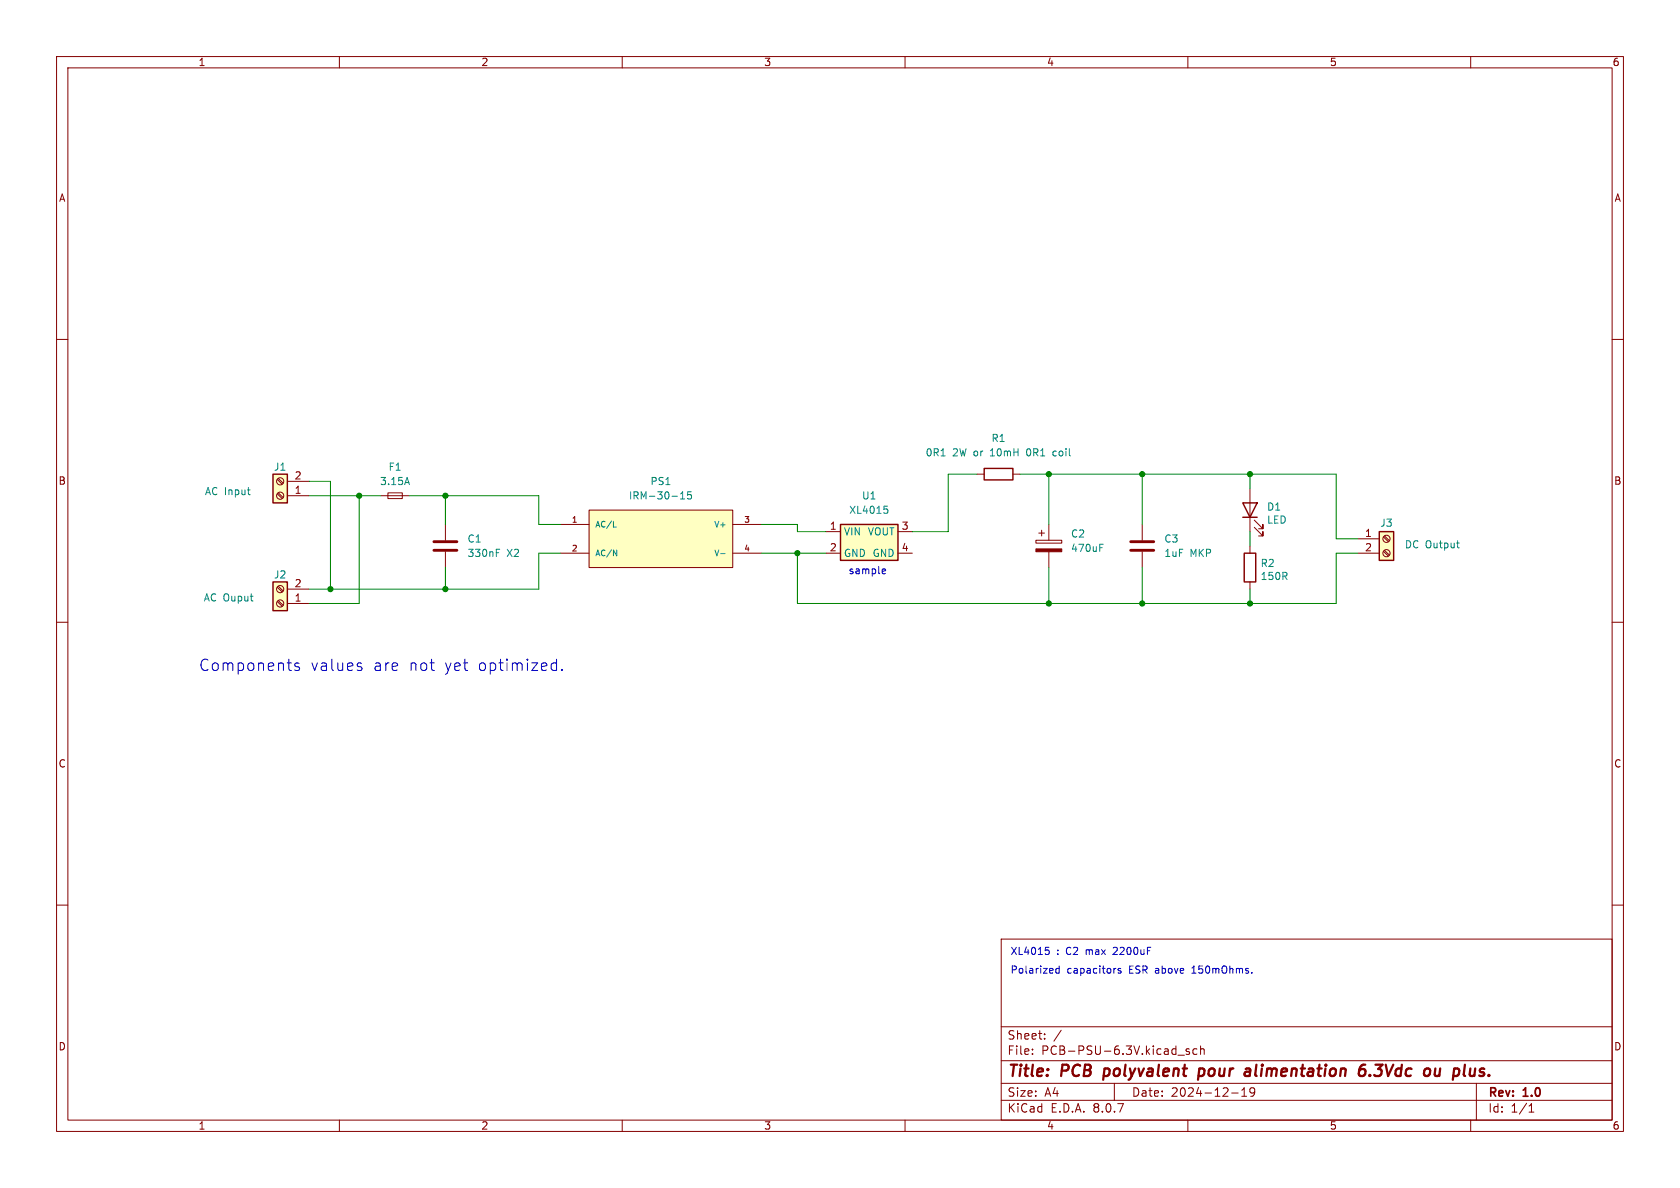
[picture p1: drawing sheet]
<svg xmlns="http://www.w3.org/2000/svg" width="297mm" height="210mm" viewBox="0 0 297 210" stroke-linecap="round" stroke-linejoin="round" font-family="sans-serif">
<g fill="none" stroke="#840000" stroke-width=".18">
<path d="M10 10h277v190h-277zM12 12h273v186h-273zM60 10v2M110 10v2M160 10v2M210 10v2M260 10v2M10 60h2M285 60h2M10 110h2M285 110h2M10 160h2"/>
<path d="M177 166h108v32h-108zM285 160h2M60 198v2M110 198v2M160 198v2M177 194.5h108M177 191.5h108M177 187.5h108M177 181.5h108M182.5 186.3v.1M182.5 185.5v.1M184.7 183.6v.1"/>
<path d="M184.7 182.8v.1M187.6 182.1l-1.3 2M197 191.5v3M208.2 186.5h1.2M210 198v2M210.2 185.5l-.3-.1-.2 .2v.2l.5 .2v.3h-.5M211.6 185.5l-.4-.1-.3 .3v.4l.1 .2h.6M212.2 185.5l.3-.1 .3 .1 .1 .9M212.2 184.9v1.5M217.7 193.2h1.2M219.5 193.8h.9M219.5 192.7l.5-.4v1.5"/>
<path d="M221.8 192.9l-.3 .3h-.3l-.2-.3 .1-.5 .4-.1 .2 .1a.99 .99 0 0 1-.3 1.4h-.3M260 198v2M261 191.5v6.5M270.3 196.6h.9M270.3 195.5l.4-.4v1.5"/>
</g>
<g fill="none" stroke="#840000" stroke-width=".4">
<path d="M195.3 188.9l-.3 2M211.9 190.1l.2 .1 .5-.1M212 189l.2-.1 .6 .1M212 188.9l-.2 2M221 189l-.1 1.2M221 189.4h-.2M241.4 188.2a.91 .91 0 0 0-1.1 .9l-.1 .7 .2 .3a.66 .66 0 0 0 .9-.3l.1-.4-.1-.3a.66 .66 0 0 0-1 .3M242.2 190l.1 .1-.1 .1M242.2 190l-.1 .1 .1 .1M242.2 190v.2M253.8 188.9l-.1 1.2a.57 .57 0 0 0 .8-.1M254.6 188.9l-.2 1.3"/>
<path d="M259 188.2l-.2 1.7M260.7 190l-.4 .2M260.8 188.9l-.2 1.3"/>
</g>
<path d="M48.3 102.9h2.5v5.1h-2.5z" fill="#ffffc2"/>
<path d="M48.3 102.9h2.5v5.1h-2.5z" fill="none" stroke="#840000" stroke-width=".25"/>
<g fill="none" stroke="#840000" stroke-width=".18">
<path d="M67.3 87.6h5.1M68.6 87.1h2.5v1h-2.5zM49 103.8l.9 .8M49 106.3l.9 .9M49.2 103.6l.9 .9M49.2 106.2l.9 .8M50.8 106.7h3.8M50.8 104.1h3.8"/>
<circle cx="49.5" cy="104.1" r=".63"/>
<circle cx="49.5" cy="106.7" r=".63"/>
</g>
<path d="M72 84.4l.4 1.3" fill="none" stroke="#008484" stroke-width=".18"/>
<path d="M104.1 90.2h25.4v10.1h-25.4z" fill="#ffffc2"/>
<path d="M99.1 92.7h5M99.1 97.8h5M104.1 90.2h25.4v10.1h-25.4zM129.5 92.7h5.1M129.5 97.8h5.1M183.1 95.5h4.6v.5h-4.6zM183.6 94.2h1.1M184.1 93.7v1M185.4 92.7v2.8M185.4 97.5v2.8" fill="none" stroke="#840000" stroke-width=".18"/>
<path d="M108.4 93.2h.5M108.4 97.2l.6 1.1v-1.1M120.3 88.2h.7M120.3 87.3l.4-.4v1.3M122.2 86.9h-.6l-.1 .6 .2-.1 .4 .1 .2 .2-.1 .4-.2 .1-.5-.1M127.4 97.9h.8M194.4 96.8h.4M194.4 96.2h.6" fill="none" stroke="#008484" stroke-width=".18"/>
<path d="M183.1 97h4.6v.5h-4.6z" fill="#840000" stroke="#840000" stroke-width=".18"/>
<path d="M48.3 83.8h2.5v5.1h-2.5z" fill="#ffffc2"/>
<path d="M48.3 83.8h2.5v5.1h-2.5zM220 97.8h2v5.1h-2z" fill="none" stroke="#840000" stroke-width=".25"/>
<g fill="none" stroke="#840000" stroke-width=".18">
<path d="M49 84.8l.9 .8M49 87.3l.9 .8M49.2 84.6l.9 .8M49.2 87.1l.9 .9M50.8 87.6h3.8M50.8 85.1h3.8M78.7 92.7v2.8M78.7 97.5v2.8M221 96.5v1.3M221 102.9v1.2"/>
<circle cx="49.5" cy="87.6" r=".63"/>
<circle cx="49.5" cy="85.1" r=".63"/>
</g>
<path d="M43.7 86.6h.5M44.1 87.4h.1M87.7 97.7h.5M87.7 97.1h.6" fill="none" stroke="#008484" stroke-width=".18"/>
<path d="M76.7 97.3h4.1M76.7 95.8h4.1" fill="none" stroke="#840000" stroke-width=".51"/>
<path d="M243.8 94h2.6v5.1h-2.6z" fill="#ffffc2"/>
<path d="M174 82.8h5.1v2h-5.1zM219.7 88.9h2.5l-1.2 2.5zM219.7 91.4h2.5M243.8 94h2.6v5.1h-2.6z" fill="none" stroke="#840000" stroke-width=".25"/>
<g fill="none" stroke="#840000" stroke-width=".18">
<path d="M172.7 83.8h1.3M179.1 83.8h1.2M221 86.4v7.6M221.7 93.2l1.6 1.5v-.7v.7h-.8M221.7 91.9l1.6 1.6v-.8v.8h-.8M240 95.3h3.8M240 97.8h3.8M244.6 97.5l.8 .8M244.6 94.9l.8 .9M244.8 97.3l.8 .8M244.8 94.7l.8 .9"/>
<circle cx="245.1" cy="97.8" r=".63"/>
<circle cx="245.1" cy="95.2" r=".63"/>
</g>
<path d="M186.4 79.7l-.3 .3v.3l.3 .3M166.4 80.6h.7M257.5 96h.5M257.9 96.8h.1" fill="none" stroke="#008484" stroke-width=".18"/>
<path d="M148.6 92.7h10.1v6.4h-10.1z" fill="#ffffc2"/>
<path d="M148.6 92.7h10.1v6.4h-10.1z" fill="none" stroke="#840000" stroke-width=".25"/>
<path d="M146 94h2.6M146 97.8h2.6M158.7 94h2.6M158.7 97.8h2.6M201.9 92.7v2.8M201.9 97.5v2.8" fill="none" stroke="#840000" stroke-width=".18"/>
<path d="M156.3 89.5h.6M156.4 90h.3l.3 .2-.2 .5h-.4" fill="none" stroke="#008484" stroke-width=".18"/>
<path d="M199.9 97.3h4.1M199.9 95.8h4.1" fill="none" stroke="#840000" stroke-width=".51"/>
<g fill="none" stroke="#0000c2" stroke-width=".18">
<path d="M52.9 117.3l-.5-.1-.3 .3 .1 .3 .7 .2 .1 .1-.1 .3-.2 .1-.6-.1M63.7 117.9l.3 .2-.1 .3-.2 .1M63.7 117.2l.2 .1M97.8 117.2l.6 .1M98.4 118.4l-.6 .1M98.4 116.5v2M99.3 118.3l.1 .1-.1 .1M99.3 118.3l-.1 .1 .1 .1M99.3 118.3v.2M156.1 100.6h.4l.1 .3-.6 .1M156.5 101.4h-.4M184.8 167.5h.6"/>
<path d="M185 167.9h.3l.2 .3-.1 .4-.4 .1M187.2 170.8v1.2M187.2 171.2h-.3l-.3 .2 .2 .6h.4M197.2 171.2h.1M198.1 171.2h-.3l-.1 .2v.1l.4 .2v.3h-.4M210.7 172h.7M210.8 171.1h-.1M221.3 171.9v.1"/>
</g>
<g fill="none" stroke="#008400" stroke-width=".18">
<path d="M54.6 87.6h12.7M54.6 85.1h3.8v19M63.5 87.6v19.1h-8.9M72.4 87.6h22.8v5.1h3.9M78.7 87.6v5.1M99.1 97.8h-3.9v6.3h-40.6M134.6 92.7h6.4v1.3h5M134.6 97.8h11.4M141 97.8v8.9h95.2v-8.9h3.8M172.7 83.8h-5.1v10.2h-6.3M180.3 83.8h55.9v11.5h3.8M185.4 83.8v8.9"/>
<path d="M201.9 83.8v8.9M221 83.8v2.6M221 94v2.5M78.7 100.3v3.8M185.4 100.3v6.4M201.9 100.3v6.4M221 104.1v2.6"/>
</g>
<g fill="#008400" stroke="#008400" stroke-width=".18">
<circle cx="185.4" cy="83.8" r=".46"/>
<circle cx="201.9" cy="83.8" r=".46"/>
<circle cx="221" cy="106.7" r=".46"/>
<circle cx="221" cy="83.8" r=".46"/>
<circle cx="201.9" cy="106.7" r=".46"/>
<circle cx="185.4" cy="106.7" r=".46"/>
<circle cx="78.7" cy="87.6" r=".46"/>
<circle cx="58.4" cy="104.1" r=".46"/>
<circle cx="141" cy="97.8" r=".46"/>
<circle cx="63.5" cy="87.6" r=".46"/>
<circle cx="78.7" cy="104.1" r=".46"/>
</g>
<g font-size="2.8" fill="#0000c2">
<text x="35.1" y="118.8">Components</text>
<text x="54.8" y="118.8">values</text>
<text x="65.9" y="118.8">are</text>
<text x="72.3" y="118.8">not</text>
<text x="78.6" y="118.8">yet</text>
<text x="84.6" y="118.8">optimized.</text>
</g>
<g font-size="2.8" fill="#840000">
<text x="178" y="190.9">Title:</text>
<text x="187.7" y="190.9">PCB</text>
<text x="196" y="190.9">polyvalent</text>
<text x="213.5" y="190.9">pour</text>
<text x="222.5" y="190.9">alimentation</text>
<text x="243.5" y="190.9">6.3Vdc</text>
<text x="255.8" y="190.9">ou</text>
<text x="261.8" y="190.9">plus.</text>
</g>
<g font-size="2.1" fill="#840000">
<text x="178" y="184">Sheet:</text>
<text x="178" y="186.7">File:</text>
<text x="184.1" y="186.7">PCB-PSU-6.3V.kicad_sch</text>
<text x="178" y="196.9">KiCad</text>
<text x="178" y="194.1">Size:</text>
<text x="184.7" y="194.1">A4</text>
<text x="185.7" y="196.9">E.D.A.</text>
<text x="193.3" y="196.9">8.0.7</text>
<text x="200" y="194.1">Date:</text>
<text x="207" y="194.1">2024-12-19</text>
<text x="263" y="194.3">Rev:</text>
<text x="263" y="196.9">Id:</text>
<text x="267.1" y="196.9">1/1</text>
<text x="269.4" y="194.3">1.0</text>
</g>
<g font-size="1.8" fill="#840000">
<text x="35" y="11.9">1</text>
<text x="85" y="11.9">2</text>
<text x="135" y="11.9">3</text>
<text x="185" y="11.9">4</text>
<text x="235" y="11.9">5</text>
<text x="285" y="11.9">6</text>
<text x="10.3" y="35.9">A</text>
<text x="285.3" y="35.9">A</text>
<text x="10.3" y="85.9">B</text>
<text x="52" y="87.4">1</text>
<text x="52" y="84.8">2</text>
<text x="285.3" y="85.9">B</text>
<text x="146.6" y="93.7">1</text>
<text x="159.3" y="93.7">3</text>
<text x="241.2" y="95">1</text>
<text x="146.6" y="97.5">2</text>
<text x="159.3" y="97.5">4</text>
<text x="241.2" y="97.5">2</text>
<text x="52" y="106.4">1</text>
<text x="52" y="103.9">2</text>
<text x="10.3" y="135.9">C</text>
<text x="285.3" y="135.9">C</text>
<text x="10.3" y="185.9">D</text>
<text x="285.3" y="185.9">D</text>
<text x="35" y="199.9">1</text>
<text x="85" y="199.9">2</text>
<text x="135" y="199.9">3</text>
<text x="185" y="199.9">4</text>
<text x="235" y="199.9">5</text>
<text x="285" y="199.9">6</text>
</g>
<g font-size="1.8" fill="#008484">
<text x="48.3" y="83.4">J1</text>
<text x="68.6" y="83.4">F1</text>
<text x="163.5" y="80.9">0R1</text>
<text x="168.4" y="80.9">2W or</text>
<text x="175.2" y="78.3">R1</text>
<text x="175.3" y="80.9">10mH</text>
<text x="182" y="80.9">0R1</text>
<text x="186.8" y="80.9">coil</text>
<text x="36.1" y="87.7">AC Input</text>
<text x="67.1" y="86">3.15A</text>
<text x="111.1" y="88.5">IRM-30-15</text>
<text x="114.9" y="86">PS1</text>
<text x="152.3" y="88.5">U1</text>
<text x="149.1" y="94.8">VIN</text>
<text x="150" y="91">XL4015</text>
<text x="153.3" y="94.8">VOUT</text>
<text x="189.2" y="95.2">C2</text>
<text x="223.9" y="90.5">D1</text>
<text x="223.9" y="92.8">LED</text>
<text x="243.9" y="93.3">J3</text>
<text x="82.6" y="96.1">C1</text>
<text x="82.6" y="98.7">330nF</text>
<text x="89.6" y="98.7">X2</text>
<text x="149.1" y="98.7">GND GND</text>
<text x="189.2" y="97.8">470uF</text>
<text x="205.7" y="96.1">C3</text>
<text x="205.7" y="98.7">1uF</text>
<text x="210.4" y="98.7">MKP</text>
<text x="222.8" y="100.4">R2</text>
<text x="248.3" y="97.1">DC Output</text>
<text x="35.9" y="106.5">AC Ouput</text>
<text x="48.3" y="102.5">J2</text>
<text x="222.8" y="102.7">150R</text>
</g>
<g font-size="1.8" fill="#0000c2">
<text x="149.9" y="101.7">sample</text>
<text x="178.6" y="169">XL4015</text>
<text x="178.6" y="172.3">Polarized</text>
<text x="186.8" y="169">:</text>
<text x="188.6" y="169">C2</text>
<text x="188.6" y="172.3">capacitors</text>
<text x="192.2" y="169">max</text>
<text x="197.3" y="169">2200uF</text>
<text x="199.7" y="172.3">ESR above</text>
<text x="211.2" y="172.3">150mOhms.</text>
</g>
<g font-size="1.4" fill="#840000">
<text x="101" y="92.5">1</text>
<text x="131.5" y="92.5">3</text>
<text x="101" y="97.5">2</text>
<text x="131.5" y="97.5">4</text>
</g>
<g font-size="1.4" fill="#008484">
<text x="105.2" y="93.4">AC/L</text>
<text x="126.1" y="93.4">V+</text>
<text x="105.2" y="98.5">AC/N</text>
<text x="126.1" y="98.5">V-</text>
</g>
</svg>
